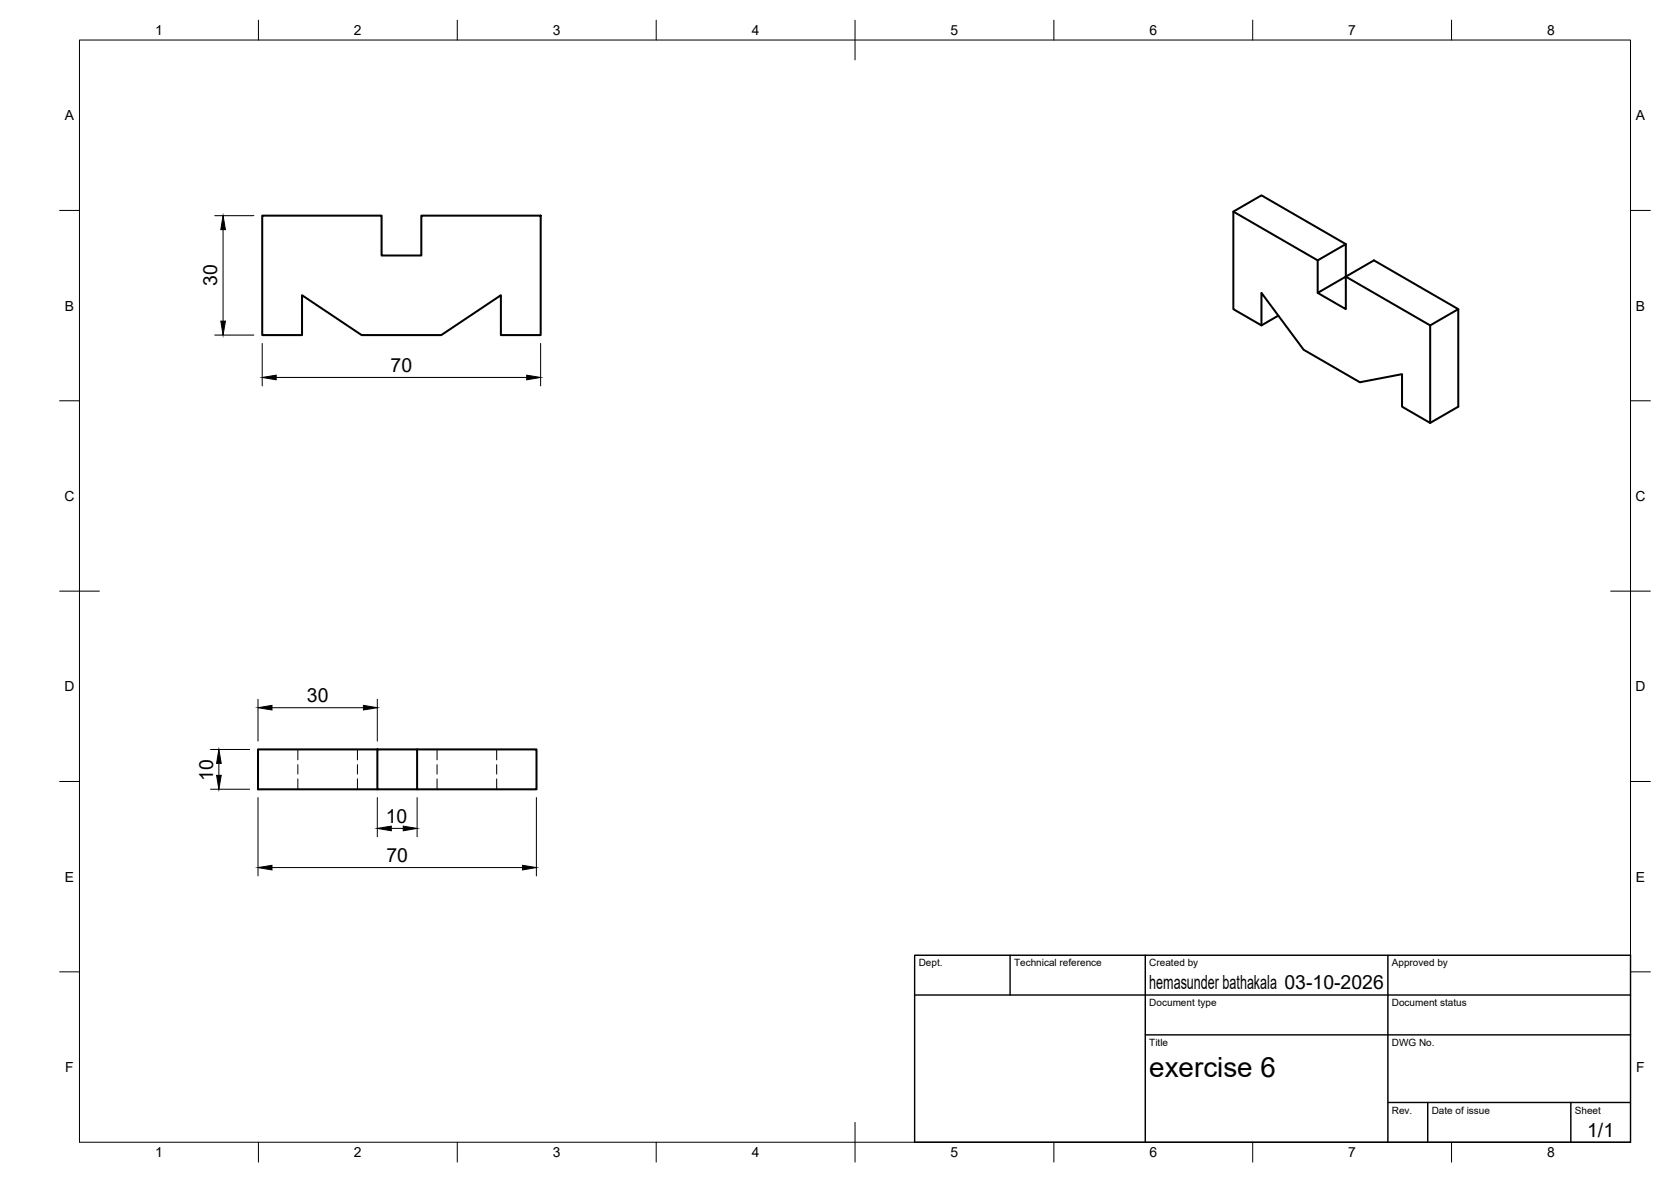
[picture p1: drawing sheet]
<svg xmlns="http://www.w3.org/2000/svg" width="420mm" height="297mm" viewBox="0 0 420 297" stroke-linecap="round" stroke-linejoin="round" font-family="sans-serif">
<!-- layer: Visible -->
<path d="M65.9 54.2h30v10h10v-10h30.1v30h-10.1v-10l-14.9 10h-20.1l-15-10v10h-10zM310.1 53.2l21.2 12.2 7.1-4.1v8.2M331.3 65.4v8.2M338.4 69.5l-7.1 4.1 7.1 4.1v-8.2l7.1-4.1 21.2 12.3M338.4 61.3l-21.2-12.2-7.1 4.1v24.5l7.1 4.1 4.2-2.5M338.4 69.5l21.2 12.3 7.1-4.1v24.5l-7.1 4.1-7.1-4.1v-8.2l-10.6 2.1-14.1-8.2-10.6-14.3v8.2M359.6 81.8v24.5M94.9 188.3h10v10.1h-10zM94.9 188.3h-30v10.1h30M104.9 188.3h30v10.1h-30" fill="none" stroke="#000" stroke-width=".51"/>
<!-- layer: Hidden -->
<path d="M74.9 188.3v2.7M74.9 192.2v2.3M74.9 195.7v2.7M89.9 188.3v2.7M89.9 192.2v2.3M89.9 195.7v2.7M109.9 188.3v2.7M109.9 192.2v2.3M109.9 195.7v2.7M124.9 188.3v2.7M124.9 192.2v2.3M124.9 195.7v2.7" fill="none" stroke="#000" stroke-width=".25"/>
<!-- layer: BORDER -->
<g fill="none" stroke="#000" stroke-width=".25">
<path d="M20 10.1h390v276.9h-390zM65 5.1v5M115 5.1v5M165 5.1v5M215 5.1v10M265 5.1v5M315 5.1v5M365 5.1v5M15 52.9h5M410 52.9h5M15 100.7h5M410 100.7h5"/>
<path d="M15 148.6h10M405 148.6h10M15 196.4h5M410 196.4h5M15 244.2h5M410 244.2h5M65 287v5M115 287v5M165 287v5M215 282.1v9.9M265 287v5M315 287v5"/>
<path d="M365 287v5"/>
</g>
<!-- layer: TITLEBLOCK -->
<path d="M230 240.1h180v46.9h-180zM230 250h180M254 240.1v9.9M288 240.1v46.9M349 240.1v46.9M288 260.1h122M349 277.1h61M359 277.1v9.9M395 277.1v9.9" fill="none" stroke="#000" stroke-width=".36"/>
<!-- layer: FD_Dimensions -->
<g fill="none" stroke="#000" stroke-width=".25">
<path d="M54 54.2h9.8M56.1 57.7v23M54 84.2h9.8M65.9 86.3v10.7M69.4 94.9h63M135.9 86.3v10.7M64.9 175.7v10.5M68.4 177.8h23M94.9 175.7v10.5M52.9 198.3h9.9M52.9 188.3h9.9M55 191.8v3"/>
<path d="M64.9 200.4v19.7M68.4 218h63M94.9 200.4v9.9M98.4 208.2h3M104.9 200.4v9.9M134.9 200.4v19.7"/>
</g>
<path d="M56.1 54.2l.6 3.5h-1.2zM55.5 80.7h1.2l-.6 3.5zM65.9 94.9l3.5-.6v1.1zM132.4 94.3l3.5 .6-3.5 .5zM64.9 177.8l3.5-.5v1.1zM91.4 177.3l3.5 .5-3.5 .6zM54.5 194.8h1.1l-.6 3.5zM55 188.3l.6 3.5h-1.1zM64.9 218l3.5-.5v1.1zM94.9 208.2l3.5-.6v1.2zM101.4 207.6l3.5 .6-3.5 .6zM131.4 217.5l3.5 .5-3.5 .6z" fill="#000" stroke="#000" stroke-width=".25"/>
<text font-size="7" x="289" y="270.6">exercise 6</text>
<g font-size="4.9">
<text x="54.6" y="71.9" transform="rotate(-90 54.6 71.9)">30</text>
<text x="98.2" y="93.4">70</text>
<text x="77.2" y="176.4">30</text>
<text x="53.6" y="196.2" transform="rotate(-90 53.6 196.2)">10</text>
<text x="97" y="206.7">10</text>
<text x="97.2" y="216.6">70</text>
<text x="289" y="248.5">hemasunder bathakala 03-10-2026</text>
<text x="399.1" y="285.7">1/1</text>
</g>
<g font-size="3.5">
<text x="39" y="8.8">1</text>
<text x="89" y="8.8">2</text>
<text x="139" y="8.8">3</text>
<text x="189" y="8.8">4</text>
<text x="239" y="8.8">5</text>
<text x="289" y="8.8">6</text>
<text x="339" y="8.8">7</text>
<text x="389" y="8.8">8</text>
<text x="16.3" y="30.2">A</text>
<text x="411.3" y="30.2">A</text>
<text x="16.3" y="78">B</text>
<text x="411.3" y="78">B</text>
<text x="16.2" y="125.9">C</text>
<text x="411.2" y="125.9">C</text>
<text x="16.2" y="173.7">D</text>
<text x="411.2" y="173.7">D</text>
<text x="16.3" y="221.6">E</text>
<text x="411.3" y="221.6">E</text>
<text x="16.4" y="269.4">F</text>
<text x="411.4" y="269.4">F</text>
<text x="39" y="290.8">1</text>
<text x="89" y="290.8">2</text>
<text x="139" y="290.8">3</text>
<text x="189" y="290.8">4</text>
<text x="239" y="290.8">5</text>
<text x="289" y="290.8">6</text>
<text x="339" y="290.8">7</text>
<text x="389" y="290.8">8</text>
</g>
<g font-size="2.5">
<text x="231" y="242.9">Dept.</text>
<text x="255" y="242.9">Technical reference</text>
<text x="289" y="242.9">Created by</text>
<text x="350" y="242.9">Approved by</text>
<text x="289" y="252.8">Document type</text>
<text x="350" y="252.8">Document status</text>
<text x="289" y="262.9">Title</text>
<text x="350" y="262.9">DWG No.</text>
<text x="350" y="279.9">Rev.</text>
<text x="360" y="279.9">Date of issue</text>
<text x="396" y="279.9">Sheet</text>
</g>
</svg>
